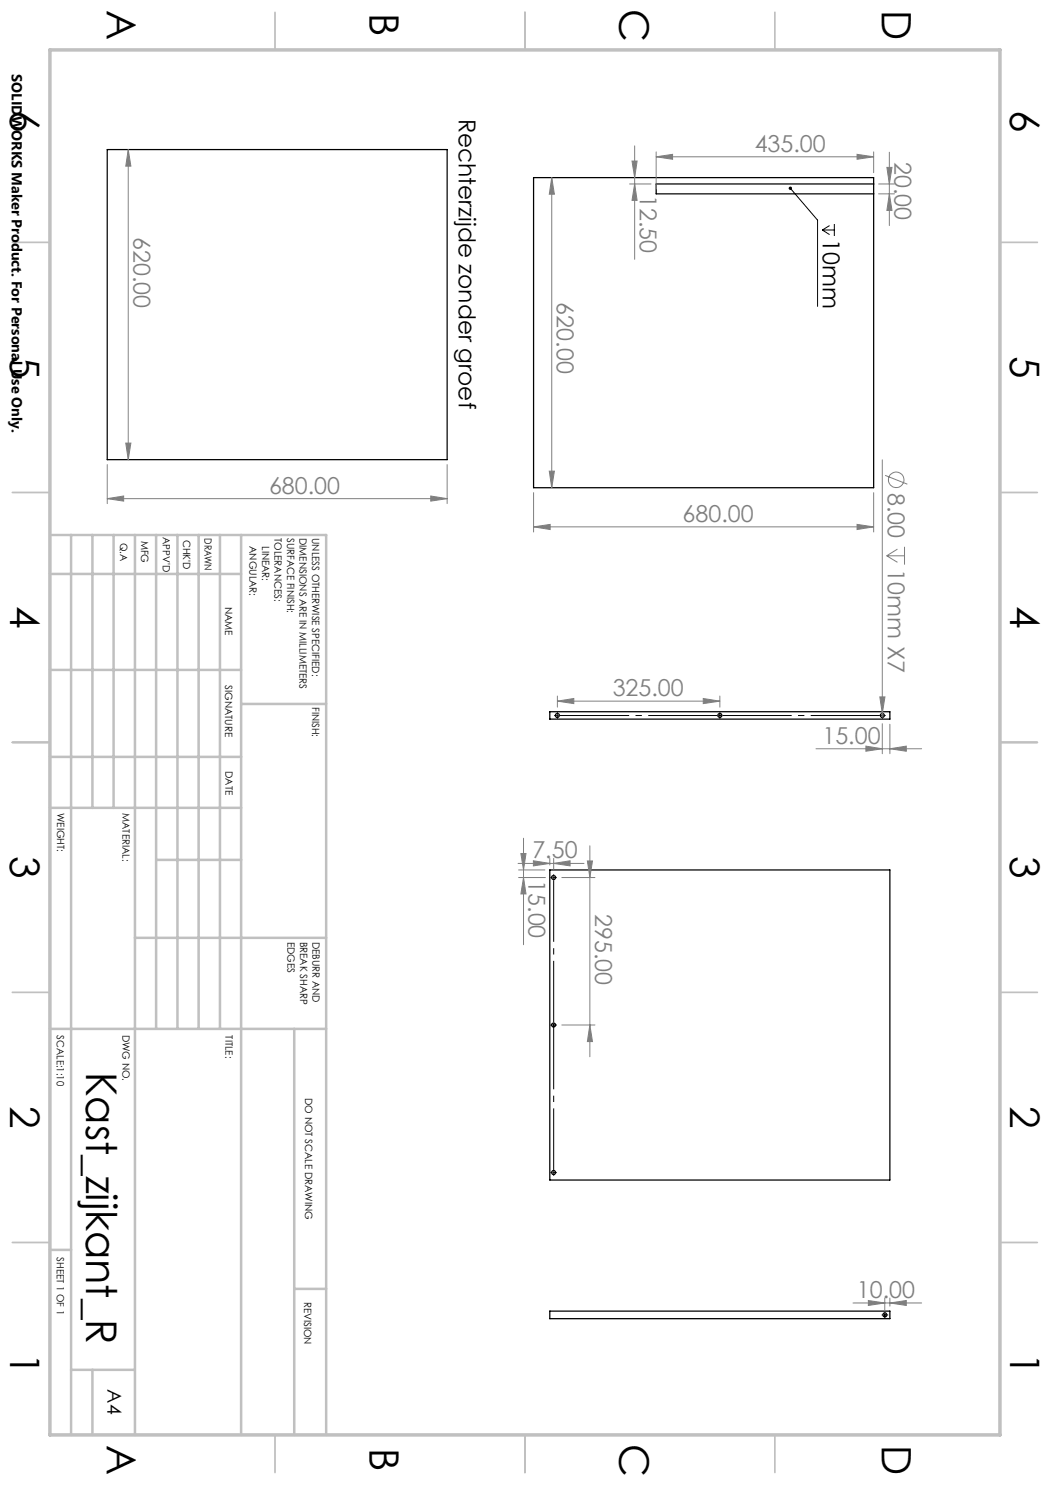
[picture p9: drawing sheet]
<svg xmlns="http://www.w3.org/2000/svg" width="210mm" height="297mm" viewBox="0 0 210 297" stroke-linecap="round" stroke-linejoin="round" font-family="sans-serif">
<g fill="none" stroke="#000" stroke-width=".25">
<path d="M21.4 29.9h68v62h-68zM106.7 35.5h68v62h-68zM174.7 36.8h-43.5v2h43.5M110 142.3h68v1.5h-68zM110 174h68v62h-68zM110 262.2h68v1.5h-68z"/>
<circle cx="111.5" cy="143.1" r=".4"/>
<circle cx="144" cy="143.1" r=".4"/>
<circle cx="176.5" cy="143.1" r=".4"/>
<circle cx="110.7" cy="175.5" r=".39"/>
<circle cx="110.7" cy="205" r=".39"/>
<circle cx="110.7" cy="234.5" r=".39"/>
<circle cx="177" cy="263" r=".39"/>
</g>
<g fill="none" stroke="#808080" stroke-width=".2">
<path d="M25.6 29.9l.6 3.3h-1zM25.6 29.9v62M110.3 35.5l.6 3.3h-1zM110.3 35.5v62M125.9 36.8h4.3M126.4 32.2h1l-.5 3.3zM126.9 36.8l.5 3.3h-1zM126.9 29.2v22.7M131.2 31.4l3.3-.5v1zM131.2 30.4v7.4M131.2 31.4h43.5M171.4 30.9l3.3 .5-3.3 .5z"/>
<path d="M174.7 30.4v4.1M175.7 36.8h3.2M175.7 38.8h3.2M177.4 33.5h1l-.5 3.3zM177.9 38.8l.5 3.3h-1zM177.9 30.4v14.7M21.4 99.7l3.3-.5v1zM21.4 92.9v7.8M21.4 99.7h68M25.2 88.6h1l-.6 3.3zM86.1 99.2l3.3 .5-3.3 .5zM89.4 92.9v7.8"/>
<path d="M106.7 98.5v7.9M109.9 94.2h1l-.6 3.3zM174.7 98.5v7.9M176.5 92v51.5M177 95.1l4.5 1.7M106.7 105.4l3.3-.5v1zM106.7 105.4h68M171.4 104.9l3.3 .5-3.3 .5zM177.3 111.2h3.6M177.3 111.2l2.2 1.3M179.5 109.8l-2.2 1.4M180.9 109.4v3.5"/>
<path d="M111.5 139.2v2.2M140.7 139.7l3.3 .5-3.3 .5zM144 139.2v2.2M176 139.4h1l-.5 3.3zM111.5 140.2l3.3-.5v1zM111.5 140.2h32.5M163.2 149.8h21.1M173.2 149.2l3.3 .6-3.3 .4zM176.5 144.7v6M178 149.8l3.3-.6v1zM178 144.9v5.8M103.6 172.7h13.2"/>
<path d="M103.7 175.5h5.4M103.7 174h5.3M104.2 170.7h1l-.5 3.3zM104.7 175.5l.5 3.3h-1zM104.7 167.6v21.3M106.7 172.2l3.3 .5-3.3 .5zM110 171.7v1.3M110.7 172.7l3.3-.5v1zM110.7 171.7v2.1M112.4 175.5h6.6M117.5 172.2h1l-.5 3.3zM118 169.2v42.1"/>
<path d="M112.4 205h6.6M118 205l.5 3.3h-1zM177 259.6v2.4M178 259.6v1.6M170.6 260.6h13.7M173.7 260.1l3.3 .5-3.3 .5zM178 260.6l3.3-.5v1z"/>
<circle cx="179.2" cy="95.9" r="1.56"/>
</g>
<path d="M158.1 37.7l5.4 6.3v17.3M164.5 46h2.4M164.5 46l1.4 .9M165.9 45.1l-1.4 .9M166.9 44.8v2.4M143.7 143.1h.5M144 142.8v.5M110.5 205h.5M110.7 204.8v.4M176.7 263h.5M177 262.7v.5" fill="none" stroke="#000" stroke-width=".2"/>
<g fill="none" stroke="#000" stroke-width=".2" stroke-dasharray="15.2 1.3 1.3 1.3" stroke-linecap="butt">
<path d="M111 143.1h-.2M111.5 143.1h.2M111.5 143.1v-.2M111.5 143.1h-.3M111.5 143.1v.3M111.5 142.6v-.1M111.5 143.6v.2M144 142.6v-.1M144 143.6v.2M176.5 143.1h.2M176.5 143.1v-.2M176.5 143.1h-.3"/>
<path d="M176.5 143.1v.3M176.5 142.6v-.1M176.5 143.6v.2M177 143.1h.1M110.2 175.5h-.1M110.7 175.5h.3M110.7 175.5v-.2M110.7 175.5h-.2M110.7 175.5v.3M110.7 175v-.1M111.2 175.5h.2M110.2 205h-.1"/>
<path d="M111.2 205h.2M110.2 234.5h-.1M110.7 234.5h.3M110.7 234.5v-.2M110.7 234.5h-.2M110.7 234.5v.3M110.7 235v.2M111.2 234.5h.2M176.5 263h-.2M177 262.5v-.2M177 263.5v.1M177.5 263h.1"/>
</g>
<path d="M110.7 176v28.5M110.7 205.5v28.5" fill="none" stroke="#000" stroke-width=".2" stroke-dasharray="15.2 1.3 1.3 1.3" stroke-dashoffset="2.9" stroke-linecap="butt"/>
<path d="M112 143.1h31.5M144.5 143.1h31.5" fill="none" stroke="#000" stroke-width=".2" stroke-dasharray="15.2 1.3 1.3 1.3" stroke-dashoffset="1.4" stroke-linecap="butt"/>
<g fill="none" stroke="#c0c0c0" stroke-width=".35">
<path d="M55 2.5v7.5M105 2.5v7.5M155 2.5v7.5M2.5 48.5h7.5M200 48.5h7.5M2.5 98.5h7.5M200 98.5h7.5M2.5 148.5h7.5M200 148.5h7.5M2.5 198.5h7.5M200 198.5h7.5M2.5 248.5h7.5"/>
<path d="M200 248.5h7.5M55 287v7.5M105 287v7.5M155 287v7.5"/>
</g>
<g fill="none" stroke="#c0c0c0" stroke-width=".5">
<path d="M10 107h55.2v180M10 114.8h38.2M14.2 107v180M18.5 107v54.6M22.7 107v54.6M27 107v180M31.2 107v98.8M35.5 107v98.8M39.7 107v98.8M44 107v98.8M48.2 107v180M10 134h38.2"/>
<path d="M10 151.4h38.2M48.2 140.8h17M10 161.6h38.2M31.2 172h17M27 187.6h38.2M10 205.8h55.2M58.8 205.8v81.2M10 250h4.2M58.8 257.8h6.4M14.2 274h12.8M18.5 274v13"/>
</g>
<path d="M10 10h190v277h-190z" fill="none" stroke="#c0c0c0" stroke-width=".7"/>
<path d="M157.9 37.4a.34 .34 0 0 1 .5 .2 .34 .34 0 0 1-.4 .4 .34 .34 0 0 1-.2-.5l.3 .2z" fill="#000"/>
<g fill="#808080">
<path d="M176 139.4h1l-.5 3.3z"/>
<path d="M104.7 175.5l.5 3.3h-1zM104.2 170.7h1l-.5 3.3zM126.9 36.8l.5 3.3h-1zM126.4 32.2h1l-.5 3.3z"/>
<path d="M117.5 172.2h1l-.5 3.3zM118 205l.5 3.3h-1zM110.3 35.5l.6 3.3h-1zM109.9 94.2h1l-.6 3.3zM177.4 33.5h1l-.5 3.3zM177.9 38.8l.5 3.3h-1zM25.6 29.9l.6 3.3h-1zM25.2 88.6h1l-.6 3.3z"/>
<path d="M173.7 260.1l3.3 .5-3.3 .5zM178 260.6l3.3-.5v1zM173.2 149.2l3.3 .6-3.3 .4zM178 149.8l3.3-.6v1zM111.5 140.2l3.3-.5v1zM140.7 139.7l3.3 .5-3.3 .5zM106.7 105.4l3.3-.5v1zM171.4 104.9l3.3 .5-3.3 .5zM131.2 31.4l3.3-.5v1zM171.4 30.9l3.3 .5-3.3 .5zM21.4 99.7l3.3-.5v1zM86.1 99.2l3.3 .5-3.3 .5z"/>
<path d="M110.7 172.7l3.3-.5v1zM106.7 172.2l3.3 .5-3.3 .5z"/>
</g>
<text font-size="8.5" x="17.3" y="214.3" transform="rotate(90 17.3 214.3)">Kast_zijkant_R</text>
<g font-size="8.1">
<text x="21.4" y="2" transform="rotate(90 21.4 2)">A</text>
<text x="73.9" y="2.7" transform="rotate(90 73.9 2.7)">B</text>
<text x="123.9" y="1.7" transform="rotate(90 123.9 1.7)">C</text>
<text x="176.4" y="2" transform="rotate(90 176.4 2)">D</text>
<text x="2" y="22" transform="rotate(90 2 22)">6</text>
<text x="202" y="22" transform="rotate(90 202 22)">6</text>
<text x="2" y="71.2" transform="rotate(90 2 71.2)">5</text>
<text x="202" y="71.2" transform="rotate(90 202 71.2)">5</text>
<text x="2" y="121.2" transform="rotate(90 2 121.2)">4</text>
<text x="202" y="121.2" transform="rotate(90 202 121.2)">4</text>
<text x="2" y="171.3" transform="rotate(90 2 171.3)">3</text>
<text x="202" y="171.3" transform="rotate(90 202 171.3)">3</text>
<text x="2" y="221.3" transform="rotate(90 2 221.3)">2</text>
<text x="202" y="221.3" transform="rotate(90 202 221.3)">2</text>
<text x="2" y="270.5" transform="rotate(90 2 270.5)">1</text>
<text x="202" y="270.5" transform="rotate(90 202 270.5)">1</text>
<text x="21.4" y="289" transform="rotate(90 21.4 289)">A</text>
<text x="73.9" y="289.7" transform="rotate(90 73.9 289.7)">B</text>
<text x="123.9" y="288.7" transform="rotate(90 123.9 288.7)">C</text>
<text x="176.4" y="289" transform="rotate(90 176.4 289)">D</text>
</g>
<g font-size="4.7">
<text x="91.8" y="23.7" transform="rotate(90 91.8 23.7)">Rechterzijde zonder groef</text>
<text x="164.6" y="47.9" transform="rotate(90 164.6 47.9)">10mm</text>
</g>
<g font-size="4.7" fill="#808080">
<text x="150.9" y="30.4">435.00</text>
<text x="178.9" y="32.3" transform="rotate(90 178.9 32.3)">20.00</text>
<text x="127.9" y="38.9" transform="rotate(90 127.9 38.9)">12.50</text>
<text x="26.7" y="47.4" transform="rotate(90 26.7 47.4)">620.00</text>
<text x="111.4" y="60.5" transform="rotate(90 111.4 60.5)">620.00</text>
<text x="53.8" y="98.7">680.00</text>
<text x="177.5" y="98.6" transform="rotate(90 177.5 98.6)">8.00</text>
<text x="136.5" y="104.4">680.00</text>
<text x="177.5" y="113.9" transform="rotate(90 177.5 113.9)">10mm X7</text>
<text x="122.5" y="139.2">325.00</text>
<text x="164.5" y="148.8">15.00</text>
<text x="106.5" y="171.7">7.50</text>
<text x="105.7" y="176" transform="rotate(90 105.7 176)">15.00</text>
<text x="119" y="182.8" transform="rotate(90 119 182.8)">295.00</text>
<text x="171.4" y="259.6">10.00</text>
</g>
<text font-size="3.9" x="21.5" y="277.9" transform="rotate(90 21.5 277.9)">A4</text>
<text font-size="2.9" x="2.4" y="14.9" transform="rotate(90 2.4 14.9)">SOLIDWORKS Maker Product. For Personal Use Only.</text>
<g font-size="2">
<text x="32.6" y="107.4" transform="rotate(90 32.6 107.4)">APPV'D</text>
<text x="36.7" y="107.9" transform="rotate(90 36.7 107.9)">CHK'D</text>
<text x="40.9" y="107.6" transform="rotate(90 40.9 107.6)">DRAWN</text>
<text x="54.9" y="107.6" transform="rotate(90 54.9 107.6)">TOLERANCES:</text>
<text x="57.4" y="107.6" transform="rotate(90 57.4 107.6)">SURFACE FINISH:</text>
<text x="59.9" y="107.6" transform="rotate(90 59.9 107.6)">DIMENSIONS ARE IN MILLIMETERS</text>
<text x="62.4" y="107.6" transform="rotate(90 62.4 107.6)">UNLESS OTHERWISE SPECIFIED:</text>
<text x="24" y="108.5" transform="rotate(90 24 108.5)">Q.A</text>
<text x="28.2" y="108.1" transform="rotate(90 28.2 108.1)">MFG</text>
<text x="49.9" y="109.2" transform="rotate(90 49.9 109.2)">ANGULAR:</text>
<text x="52.4" y="109.2" transform="rotate(90 52.4 109.2)">LINEAR:</text>
<text x="45" y="121.3" transform="rotate(90 45 121.3)">NAME</text>
<text x="45.1" y="137" transform="rotate(90 45.1 137)">SIGNATURE</text>
<text x="62.4" y="141.4" transform="rotate(90 62.4 141.4)">FINISH:</text>
<text x="45.1" y="154.2" transform="rotate(90 45.1 154.2)">DATE</text>
<text x="11.5" y="162.6" transform="rotate(90 11.5 162.6)">WEIGHT:</text>
<text x="24.5" y="162.6" transform="rotate(90 24.5 162.6)">MATERIAL:</text>
<text x="57.5" y="188.3" transform="rotate(90 57.5 188.3)">EDGES</text>
<text x="60" y="188.3" transform="rotate(90 60 188.3)">BREAK SHARP</text>
<text x="62.5" y="188.3" transform="rotate(90 62.5 188.3)">DEBURR AND</text>
<text x="11.4" y="207.1" transform="rotate(90 11.4 207.1)">SCALE:1:10</text>
<text x="24.5" y="207" transform="rotate(90 24.5 207)">DWG NO.</text>
<text x="45.1" y="207.1" transform="rotate(90 45.1 207.1)">TITLE:</text>
<text x="61" y="219.6" transform="rotate(90 61 219.6)">DO NOT SCALE DRAWING</text>
<text x="11.4" y="251.5" transform="rotate(90 11.4 251.5)">SHEET 1 OF 1</text>
<text x="60.8" y="260.3" transform="rotate(90 60.8 260.3)">REVISION</text>
</g>
</svg>
